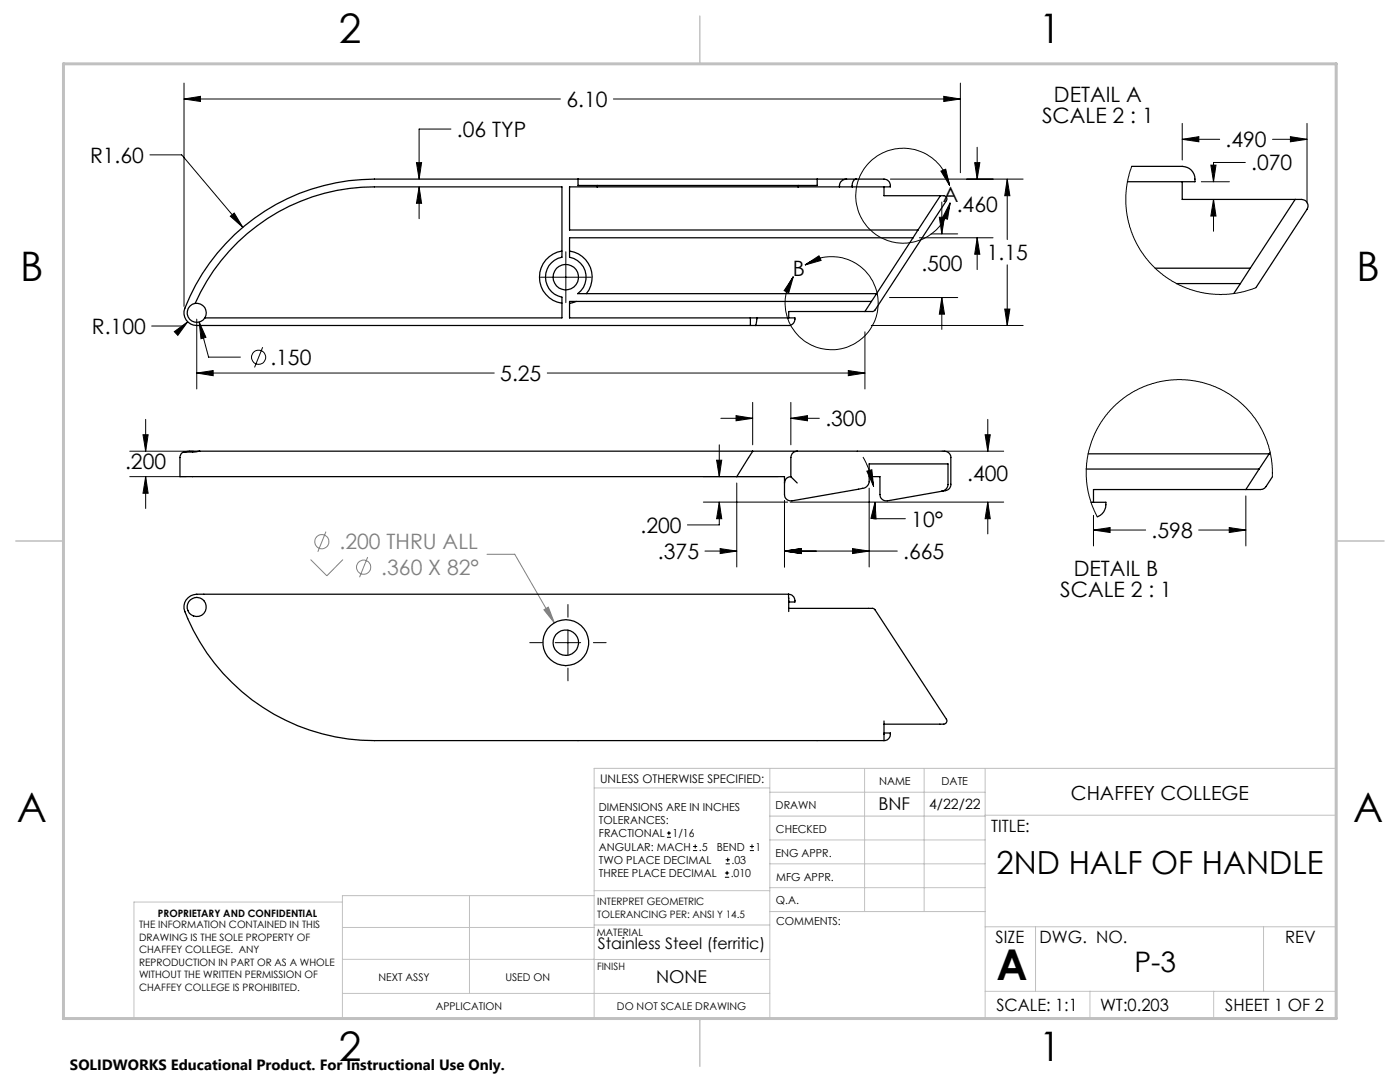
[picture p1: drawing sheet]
<svg xmlns="http://www.w3.org/2000/svg" width="279mm" height="216mm" viewBox="0 0 279 216" stroke-linecap="round" stroke-linejoin="round" font-family="sans-serif">
<g fill="none" stroke="#000" stroke-width=".2">
<path d="M36.7 19.8l3.3-.6v1zM36.7 16.6v44.5M36.7 19.8h75.1M122.4 19.8h69.3M188.3 19.2l3.4 .6-3.4 .4zM191.7 16.6v17.9M29.9 30.9h6.4l12.2 14.5M83.1 32.5h1l-.5 3.2zM83.6 37.3l.5 3.3h-1zM83.6 37.3v6.3M90 25.8h-6.4v9.9M177.7 35.7h26.5"/>
<path d="M187.8 34.1l.9-.3 .8 3.2zM189.5 37a9.5 9.5 0 0 0-14.7-5.7 9.5 9.5 0 0 0 .5 15.8 9.5 9.5 0 0 0 14.3-6.6M194.5 32.5h1l-.5 3.2zM195 29.4v6.3M201 35.7l.5 3.4h-1zM201 35.7v12.1M235.9 27.8l3.4-.5v1zM235.9 24.6v7.3M235.9 27.8h7.5M239.7 36.3h5.7M241.7 32.9h1l-.5 3.4zM242.2 39.8l.5 3.3h-1z"/>
<path d="M242.2 39.8v6.3M248.5 32.4h-6.3v3.9M254 27.8h6.8M257.5 27.3l3.3 .5-3.3 .5zM260.8 24.6v15.9M46 43.1l.7-.6 1.8 2.9zM107.8 55.3h10.2M112.9 50.2v10.2M158.3 55.2l-.9 3.2-.9-.4zM160.7 52.9a9.3 9.3 0 0 1 14.4 5.7 9.3 9.3 0 0 1-11 11 9.3 9.3 0 0 1-5.8-14.4M160.7 52.9l2.7-1.9 .5 1zM177.5 59.4h13.6"/>
<path d="M183.5 47.4h14.7M185.8 46.7h5.3M187.5 43.4h1l-.5 3.3zM188 59.4l.5 3.3h-1zM188 40.3v6.4M188 59.4v6.3M189.6 40.5l-.5 3.2-1-.3zM195 47.4l.5 3.3h-1zM195 47.4v6.4M201 52.8v12.1M34.8 66.2l2.7-2-2 2.7zM37.5 64.2l-.9 .9h-6.3"/>
<path d="M39.3 74.4l3.2-.5v1.1zM39.3 63.7v13.9M39.3 74.4h59.3M39.8 64.3l1.3 3-1 .3zM39.8 64.3l1.8 7h6.4M52.4 69.3l-1.6 4M109.2 74.4h63.4M169.3 73.9l3.3 .5-3.3 .6zM172.6 66.2v11.4M173.9 64.9h30.3M200.5 61.7h1l-.5 3.2zM25.9 90h12.7"/>
<path d="M25.9 95.1h11.3M28.5 86.7h1.1l-.5 3.3zM29.1 95.1l.5 3.3h-1.1zM29.1 83.7v6.3M29.1 95.1v6.4M140.4 95.1h14.9M143 91.8h1l-.5 3.3zM143.5 88.8v6.3M143.9 83.5h6.3M146.9 82.9l3.3 .6-3.3 .5zM147 96.4v16.7M150.2 80.3v8.5"/>
<path d="M156.6 99.9v13.2M157.8 83.5l3.3-.6v1.1zM157.8 80.3v8.5M157.8 83.5h5.7M172.2 91.2a19 19 0 0 1 2.1 5.8M173 94l1-.3 .3 3.3zM173.5 97.4v15.7M188 90h12.3M196.6 86.7h1l-.5 3.3zM197.1 83.7v6.3M248.6 99v9.9M140.4 100.2h16.8"/>
<path d="M140.7 110h6.3M143.5 100.2l.5 3.3h-1zM143.5 100.2v4.5h-6.3M143.7 109.5l3.3 .5-3.3 .5zM156.6 110l3.3-.5v1zM156.6 110h22.5M157.7 100.2h42.6M170.1 109.5l3.4 .5-3.4 .5zM174.6 100.2l.2 3.3-1-.1zM174.6 100.2l-.3 3.3h6.4M197.1 100.2l.5 3.3h-1zM197.1 100.2v6.3"/>
<path d="M218.2 105.8l3.3-.5v1zM218.2 102.8v6.1M218.2 105.8h10.4M239.2 105.8h9.4M245.3 105.3l3.3 .5-3.3 .5zM105.7 128.2h2.6M110.8 128.2h5.1M113.3 120.6v2.6M113.3 125.7v5.1M113.3 133.3v2.6M118.4 128.2h2.6M133.1 167.1h.8"/>
<path d="M133.1 166.2h.8M133.5 165.8v.9M138.3 169.7h.8M138.3 168.9h.8M138.7 168.5v.8M144.7 175h.8M144.7 174.2h.8M144.8 172.4h.9M144.8 171.6h.9M145.1 173.8v.8M145.2 171.1v.9M149.6 169.7h.9"/>
<path d="M149.6 168.9h.9M150.1 168.5v.8"/>
<circle cx="51.6" cy="71.3" r="1.42"/>
</g>
<g fill="none" stroke="#808080" stroke-width=".2">
<path d="M62 111.7l3.2 3.2 3.2-3.2M65.1 106.1l-1.7 4M73.4 111.2l-1.6 4M97.2 110.6h5.5l7.9 13.7M108.5 121.7l.9-.6 1.2 3.2z"/>
<circle cx="64.2" cy="108.1" r="1.42"/>
<circle cx="72.6" cy="113.2" r="1.41"/>
</g>
<g fill="none" stroke="#c0c0c0" stroke-width=".2">
<path d="M118.6 157.2h35M153.6 153.3v49.9M153.6 158.1h43M172.5 153.3v28.6M184.4 153.3v28.6M196.6 153.3v49.9M68.3 180h-41.6v23.2h240v-49.9h-148.1v49.9M93.7 178.7v19.5M118.6 178.7h-50.3v24.5M118.6 177.7h35M153.6 162.8h43M153.6 177.1h43"/>
<path d="M153.6 167.6h43M153.6 172.4h43M196.6 162.7h70.1M68.3 198.2h85.3M68.3 191.4l85.3 .1M68.3 185.1h50.3M118.6 184.6h35M153.6 181.9h43M196.6 184.9h70.1M196.6 197.8h70.1M206.7 184.9v12.9M217.5 197.8v5.4"/>
<path d="M242.2 197.8v5.4M252.2 184.9v12.9"/>
</g>
<path d="M139.7 3.2v9.5M3.1 107.9h9.6M266.7 107.9h9.5M139.7 203.2v9.6" fill="none" stroke="#c0c0c0" stroke-width=".3"/>
<path d="M12.7 12.7h254v190.5h-254z" fill="none" stroke="#c0c0c0" stroke-width=".6"/>
<g fill="#000">
<path d="M187.8 34.1l.9-.3 .8 3.2zM189.6 40.5l-.5 3.2-1-.3zM158.3 55.2l-.9 3.2-.9-.4zM160.7 52.9l2.7-1.9 .5 1z"/>
<path d="M197.1 100.2l.5 3.3h-1zM196.6 86.7h1l-.5 3.3zM157.8 83.5l3.3-.6v1.1zM146.9 82.9l3.3 .6-3.3 .5zM143 91.8h1l-.5 3.3zM143.5 100.2l.5 3.3h-1zM174.6 100.2l.2 3.3-1-.1zM173 94l1-.3 .3 3.3zM28.5 86.7h1.1l-.5 3.3zM29.1 95.1l.5 3.3h-1.1zM143.7 109.5l3.3 .5-3.3 .5zM156.6 110l3.3-.5v1zM156.6 110l3.3-.5v1zM170.1 109.5l3.4 .5-3.4 .5zM34.8 66.2l.7 .7 2-2.7zM201 35.7l.5 3.4h-1zM200.5 61.7h1l-.5 3.2zM46 43.1l2.5 2.3-1.8-2.9zM188.3 19.2l3.4 .6-3.4 .4zM36.7 19.8l3.3-.6v1zM169.3 73.9l3.3 .5-3.3 .6zM39.3 74.4l3.2-.5v1.1zM187.5 43.4h1l-.5 3.3zM188 59.4l.5 3.3h-1zM39.8 64.3l.3 3.3 1-.3zM83.1 32.5h1l-.5 3.2zM83.6 37.3l.5 3.3h-1zM194.5 32.5h1l-.5 3.2zM195 47.4l.5 3.3h-1zM235.9 27.8l3.4-.5v1zM257.5 27.3l3.3 .5-3.3 .5zM241.7 32.9h1l-.5 3.4zM242.2 39.8l.5 3.3h-1zM245.3 105.3l3.3 .5-3.3 .5zM218.2 105.8l3.3-.5v1z"/>
</g>
<path d="M108.5 121.7l.9-.6 1.2 3.2z" fill="#808080"/>
<g fill="none" stroke="#000" stroke-width=".25">
<path d="M115.4 35.7v1.3h47.7v-1.3M119.2 37v.3M159.3 37v.3M168.9 35.7a1.4 1.4 0 0 0-1.4 1.6M170.9 35.7a1.26 1.26 0 0 0-.8 1.6M176.4 37.3h1.2a1.1 1.1 0 0 0-.7-1.5l-.5-.1h-101.7a40.5 40.5 0 0 0-38 26.4 2.53 2.53 0 0 0 2.6 2.8h118.1a1.25 1.25 0 0 0 1.2-1.5h-44.9v-3.3h60.2M176.4 37.3v1.8h11.9a.65 .65 0 0 1 .6 .9l-14.5 22.1-.2 .1h-16.8v1.2M176.4 37.3h-62.7v8.6h69.5M187.7 39.1l-4.5 6.8M225 36.3h10.9M225.8 33.2h10.1a2.56 2.56 0 0 1 2.5 3.1h-2.5M235.9 36.3v3.5h23.9a1.29 1.29 0 0 1 1 2l-10.2 15.6"/>
<path d="M258.5 39.8l-9 13.7M112.1 50.1a5.3 5.3 0 0 0-4.4 5.2 5.3 5.3 0 0 0 4.4 5.2M113.7 50.1a5.2 5.2 0 0 1 3.3 8.5M174.9 58.6l-1 1.5M182.2 47.4h-68.5v3.9a4 4 0 0 1 3.2 3.1 4 4 0 0 1-1.6 4.2h59.6M182.2 47.4l-7.3 11.2M183.2 45.9l-1 1.5M230.5 53.5h19M234.8 56.6h12.7M247.5 56.6l-1.3 2M249.5 53.5l-2 3.1M38.9 60.5a39.1 39.1 0 0 1 35.8-23.2h37.4v14a4.1 4.1 0 0 0-3.2 4 4.1 4.1 0 0 0 3.2 4v4.1h-71.2"/>
<path d="M38.9 60.5a1.91 1.91 0 0 0-1.2 3 1.91 1.91 0 0 0 3.2-.1M38.9 60.5a1.91 1.91 0 0 1 2 .9 1.91 1.91 0 0 1 0 2M115 60.1l-1.3 .4M149.8 63.4v1.5M151 63.4l-.1 1.2-.2 .3M173.9 60.1l-1.3 2.1M39.9 90l-1.4 .2a3.3 3.3 0 0 0-2.2 .2l-.4 .8v3.9h120.7v3.6a1.28 1.28 0 0 0 1.4 1.2l14.2-2.5a1.47 1.47 0 0 0 1.3-1.3v-3.5h15.7v4.1a1.46 1.46 0 0 1-1.3 1.3M39.9 90h148.6a1.26 1.26 0 0 1 1.3 1.3v5.3a1.22 1.22 0 0 1-1.1 1.3l-.8 .1M39.9 90h-2.1l-1.1 .2M150.2 90l-3.2 5.1M157.8 95.1a1.26 1.26 0 0 0-1.2 1.3M157.8 95.1l1.3 1.3"/>
<path d="M159.1 90a1.26 1.26 0 0 0-1.3 1.3v3.8M173.5 95.1h2.1v3.6a1.28 1.28 0 0 0 1.5 1.2l10.8-1.9M216.8 93.6h34.5M217.2 90.6h36.1M251.3 93.6l-2.7 4.1M253.3 90.6l-2 3M253.5 90.2l-.2 .4M253.9 95.1l-1.3 2.1-.7 .4-.3 .1h-33.4v2.5M157.4 118.6h-116.7a3.9 3.9 0 0 0-3.6 1.1 2.73 2.73 0 0 0 .1 3.1 40.5 40.5 0 0 0 37.5 25h101.7M157.4 118.6v3.4M157.4 118.6a1.35 1.35 0 0 1 1.2 1.5h-1.2M217.7 100.2h3a2.59 2.59 0 0 1-1.7 2.9"/>
<path d="M157.4 121.4h15.9a1.42 1.42 0 0 1 1.3 .3l14.3 21.8a.84 .84 0 0 1-.3 .9 .84 .84 0 0 1-.9 .1h-11.3M176.4 143.9v3.9M176.4 146.3h1.3a1.29 1.29 0 0 1-1.3 1.5"/>
<circle cx="112.9" cy="55.3" r="2.54"/>
<circle cx="39.3" cy="121.1" r="1.9"/>
<circle cx="112.9" cy="128.2" r="2.55"/>
<circle cx="112.9" cy="128.2" r="4.6"/>
</g>
<path d="M225.8 33.2l-.7 2.7-.4 2.9v2.5l.5 2.9 .9 2.9 1.4 2.6 1.5 2.2 1.9 2 1.9 1.5 2.7 1.6 2 .7 2.8 .8 2.3 .2h2.7l2.7-.5 2.6-.8M253.9 95.1v-2.2l-.3-2.1-.4-1.9-.9-2.1-1.9-3.4-1.7-2-1.6-1.5-2-1.4-1.8-1-3.5-1.2-2.4-.5-1.6-.1-2.4 .1-2.3 .4-3.6 1.3-1.7 .9-2.2 1.5-1.5 1.3-1.3 1.6-1.1 1.5-1.2 2.2-.6 1.5-.8 2.8-.3 2.2v2.2l.5 3.6 .7 2.2 1 2.1" fill="none" stroke="#000" stroke-width=".2"/>
<text font-size="8.5" x="198.9" y="195.5">A</text>
<g font-size="8.1">
<text x="67.6" y="8.5">2</text>
<text x="207.3" y="8.5">1</text>
<text x="4" y="56.2">B</text>
<text x="270.7" y="56.2">B</text>
<text x="3.3" y="164.1">A</text>
<text x="270" y="164.1">A</text>
<text x="67.6" y="211.7">2</text>
<text x="207.3" y="211.7">1</text>
</g>
<text font-size="6.3" x="198.9" y="174.3">2ND HALF OF HANDLE</text>
<text font-size="5.6" x="226.4" y="194">P-3</text>
<g font-size="4.2">
<text x="113" y="21.3">6.10</text>
<text x="210.3" y="20.4">DETAIL A</text>
<text x="91.2" y="27.3">.06 TYP</text>
<text x="208" y="24.5">SCALE 2 : 1</text>
<text x="244.6" y="29.4">.490</text>
<text x="18" y="32.5">R1.60</text>
<text x="249.7" y="34">.070</text>
<text x="188.2" y="40.3">A</text>
<text x="190.9" y="42.3">.460</text>
<text x="196.9" y="51.9">1.15</text>
<text x="158.3" y="55">B</text>
<text x="183.9" y="54.1">.500</text>
<text x="18.3" y="66.6">R.100</text>
<text x="54" y="72.8">.150</text>
<text x="99.8" y="76">5.25</text>
<text x="164.7" y="85">.300</text>
<text x="25" y="93.5">.200</text>
<text x="193" y="96">.400</text>
<text x="127.8" y="106.3">.200</text>
<text x="181.9" y="105.1">10°</text>
<text x="229.8" y="107.3">.598</text>
<text x="131.3" y="111.5">.375</text>
<text x="180.3" y="111.5">.665</text>
<text x="211.6" y="119.1">SCALE 2 : 1</text>
<text x="214.3" y="114.9">DETAIL B</text>
</g>
<g font-size="4.2" fill="#808080">
<text x="67.8" y="109.6">.200 THRU ALL</text>
<text x="76.1" y="114.7">.360 X 82°</text>
</g>
<text font-size="3.9" x="213.7" y="159.6">CHAFFEY COLLEGE</text>
<g font-size="3.5">
<text x="175.3" y="161.6">BNF</text>
<text x="130.9" y="196.1">NONE</text>
</g>
<g font-size="3.4">
<text x="197.8" y="166">TITLE:</text>
<text x="198.7" y="188.1">SIZE</text>
<text x="207.5" y="188.1">DWG. NO.</text>
<text x="256.5" y="188.2">REV</text>
<text x="198.8" y="201.7">SCALE: 1:1</text>
<text x="219.5" y="201.7">WT:0.203</text>
<text x="244.5" y="201.7">SHEET 1 OF 2</text>
</g>
<text font-size="3.2" x="119.3" y="189.3">Stainless Steel (ferritic)</text>
<text font-size="3" x="14" y="213.5">SOLIDWORKS Educational Product. For Instructional Use Only.</text>
<text font-size="2.8" x="185.4" y="161.5">4/22/22</text>
<text font-size="2.4" x="119.8" y="156.2">UNLESS OTHERWISE SPECIFIED:</text>
<g font-size="2.2">
<text x="119.5" y="161.8">DIMENSIONS ARE IN INCHES</text>
<text x="154.8" y="161.4">DRAWN</text>
<text x="175.4" y="156.6">NAME</text>
<text x="187.9" y="156.7">DATE</text>
<text x="119.5" y="164.4">TOLERANCES:</text>
<text x="119.5" y="167.1">FRACTIONAL</text>
<text x="134.2" y="167.1">1/16</text>
<text x="154.9" y="166.3">CHECKED</text>
<text x="119.5" y="172.4">TWO PLACE DECIMAL</text>
<text x="119.5" y="169.7">ANGULAR: MACH</text>
<text x="139.5" y="169.7">.5</text>
<text x="143" y="169.7">BEND</text>
<text x="146" y="172.4">.03</text>
<text x="150.8" y="169.7">1</text>
<text x="154.8" y="170.9">ENG APPR.</text>
<text x="119.5" y="175">THREE PLACE DECIMAL</text>
<text x="145.8" y="175">.010</text>
<text x="154.9" y="175.7">MFG APPR.</text>
<text x="154.9" y="180.4">Q.A.</text>
<text x="154.9" y="184.6">COMMENTS:</text>
</g>
<g font-size="2.1">
<text x="75.5" y="195.7">NEXT ASSY</text>
<text x="100.9" y="195.7">USED ON</text>
<text x="86.9" y="201.5">APPLICATION</text>
<text x="123.1" y="201.6">DO NOT SCALE DRAWING</text>
</g>
<g font-size="2">
<text x="27.8" y="185.2">THE INFORMATION CONTAINED IN THIS</text>
<text x="31.5" y="182.9">PROPRIETARY AND CONFIDENTIAL</text>
<text x="119.2" y="180.6">INTERPRET GEOMETRIC</text>
<text x="119.2" y="183.1">TOLERANCING PER: ANSI Y 14.5</text>
<text x="27.8" y="187.7">DRAWING IS THE SOLE PROPERTY OF</text>
<text x="27.8" y="190.2">CHAFFEY COLLEGE. ANY</text>
<text x="119.1" y="186.7">MATERIAL</text>
<text x="27.8" y="192.7">REPRODUCTION IN PART OR AS A WHOLE</text>
<text x="27.8" y="195.2">WITHOUT THE WRITTEN PERMISSION OF</text>
<text x="27.8" y="197.8">CHAFFEY COLLEGE IS PROHIBITED.</text>
<text x="119.1" y="193.5">FINISH</text>
</g>
</svg>
